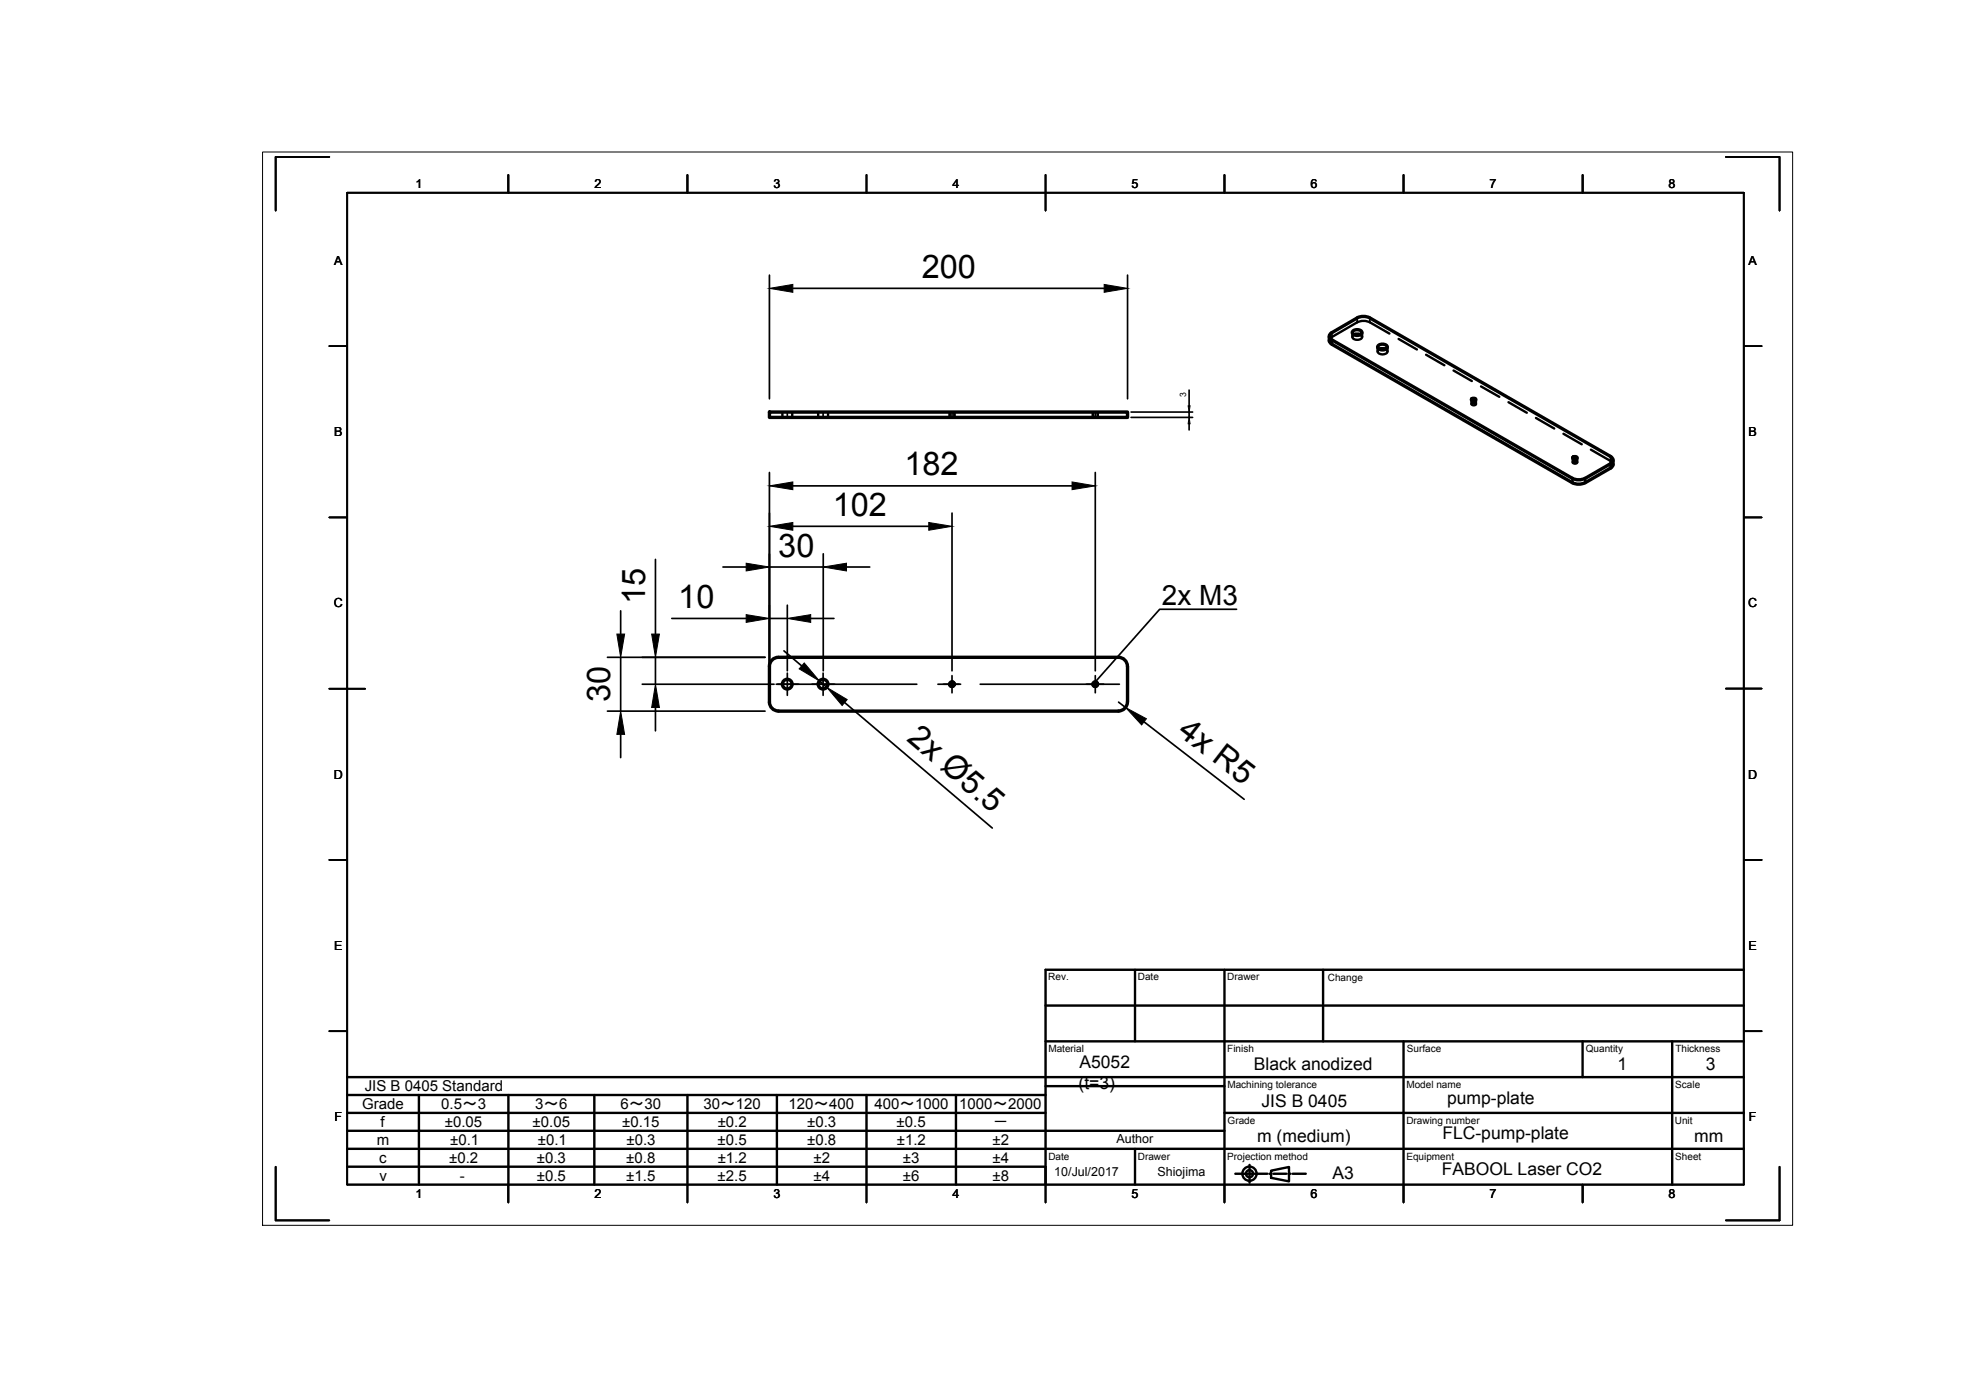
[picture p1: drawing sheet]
<svg xmlns="http://www.w3.org/2000/svg" width="297mm" height="210mm" viewBox="0 0 297 210" stroke-linecap="round" stroke-linejoin="round" font-family="sans-serif">
<g fill="none" stroke="#000" stroke-width=".51">
<path d="M199.7 50.5v.7M199.7 51.2l.1 .2 .3 .3 36.1 20.8a2.18 2.18 0 0 0 2 0l4-2.3 .2-.4v-.7M200.1 51.1l36.2 20.8M203.4 49.7a1 1 0 0 1 1.2 .2 .65 .65 0 0 1-1 .5l-.4-.3v-.2zM203.4 50.3l.3-.1 .7 .1M203.9 47.8a2.1 2.1 0 0 1 1.9 0l36.5 21 .1 .3-.1 .3-.3 .3-3.8 2.2M203.9 47.8l-4.1 2.4-.1 .3 .1 .3 .3 .3M207.2 51.8a1 1 0 0 1 1.2 .2 .65 .65 0 0 1-1 .5l-.4-.2v-.3zM207.3 52.5l.2-.1 .7 .1M221.2 59.9a.43 .43 0 0 1 .6 .1 .4 .4 0 0 1-.7 0zM115.6 61.9h53.8v.8h-53.8zM236.2 71.9a2.1 2.1 0 0 0 1.9 0"/>
<path d="M236.4 68.7a.43 .43 0 0 1 .6 .1 .4 .4 0 0 1-.7 0zM115.6 105.5a1.34 1.34 0 0 0 1.3 1.3M115.6 105.5v-5.4a1.34 1.34 0 0 1 1.4-1.3h51a1.34 1.34 0 0 1 1.4 1.3v5.4M117 106.8h51.1M169.4 105.5a1.34 1.34 0 0 1-1.4 1.3"/>
<circle cx="118.3" cy="102.8" r=".73"/>
<circle cx="123.7" cy="102.8" r=".73"/>
<circle cx="143" cy="102.8" r=".35"/>
<circle cx="164.6" cy="102.8" r=".35"/>
</g>
<g fill="none" stroke="#000" stroke-width=".36">
<path d="M203.2 50v.6M203.4 50.3a.39 .39 0 0 0-.2 .5 .39 .39 0 0 0 .5 .2 .65 .65 0 0 0 .9-.5l-.2-.2M204.7 50v.6M207 52.2v.6M207.3 52.5a.37 .37 0 0 0-.3 .4 .37 .37 0 0 0 .4 .3 .64 .64 0 0 0 1-.5l-.2-.2M208.5 52.2v.6M208.8 50.1l-3-1.7a2.25 2.25 0 0 0-1.9 0l-3.9 2.3-.3 .5M210.1 50.9l2.8 1.6M214.3 53.3l2.7 1.6M218.4 55.7l2.7 1.6M222.5 58.1l2.8 1.5M117.6 61.9v.8"/>
<path d="M119 61.9v.8M122.9 61.9v.8M124.4 61.9v.8M142.7 61.9v.8M143.4 61.9v.8M164.2 61.9v.8M164.9 61.9v.8M221.1 60v.7M221.1 60.6a.32 .32 0 0 1 .4-.1 .32 .32 0 0 1 .2 .3l-.4 .1-.2-.2zM221.8 60v.7M226.6 60.4l2.8 1.6M230.8 62.8l2.7 1.6"/>
<path d="M234.9 65.2l2.8 1.6M236.3 68.8v.7M236.3 69.4a.32 .32 0 0 1 .4-.2 .32 .32 0 0 1 .2 .4h-.4h-.2zM237 68.8v.7M239 67.6l3.1 1.7 .3 .5"/>
</g>
<path d="M200.1 50v.6M203.9 47.8v.6M205.8 47.8v.6M142.6 61.9v.8M143.5 61.9v.8M164.1 61.9v.8M165 61.9v.8M242 68.6v.7" fill="none" stroke="#000" stroke-width=".25"/>
<path d="M200.1 51.1v.6M236.3 71.9v.6M238.2 71.9v.6M242 69.7v.6M143.1 102.4a.41 .41 0 0 1 .3 .5 .41 .41 0 0 1-.4 .3 .41 .41 0 0 1-.4-.5M164.6 102.4a.41 .41 0 0 1 .4 .5 .41 .41 0 0 1-.5 .3 .41 .41 0 0 1-.4-.5" fill="none" stroke="#000" stroke-width=".36"/>
<!-- layer: Border -->
<g fill="none" stroke="#000" stroke-width=".25">
<path d="M41.4 23.6v8v-8h8.1zM52.2 29h209.8v149h-209.8zM76.4 29v-2.7v2.7M76.4 26.3v2.7M103.3 29v-2.7v2.7M103.3 26.3v2.7M130.2 26.3v2.7M157.1 26.3v5.3M184 29v-2.7v2.7M184 26.3v2.7M210.9 29v-2.7v2.7M210.9 26.3v2.7"/>
<path d="M237.8 29v-2.7v2.7M237.8 26.3v2.7M259.3 23.6h8.1v8v-8zM49.5 52h2.7M262 52h2.7M49.5 77.7h2.7M262 77.7h2.7M49.5 103.5h5.4M259.3 103.5h5.4M49.5 129.2h2.7M262 129.2h2.7h-2.7M262 129.2h2.7"/>
<path d="M49.5 154.9h2.7M262 154.9h2.7M41.4 175.3v8.1h8.1M76.4 178v2.7v-2.7M76.4 178v2.7M103.3 178v2.7M130.2 178v2.7M157.1 175.3v5.4M184 178v2.7v-2.7M184 178v2.7M210.9 178v2.7v-2.7M210.9 178v2.7"/>
<path d="M237.8 178v2.7v-2.7M237.8 178v2.7M267.4 175.3v8.1h-8.1"/>
</g>
<!-- layer: TitleBlock -->
<g fill="none" stroke="#000" stroke-width=".36">
<path d="M157.1 156.5h104.9M157.1 151.1h104.9M170.5 145.7v10.8M184 145.7v32.3M198.8 145.7v10.8M210.9 156.5v21.5M237.8 156.5v5.3M251.2 156.5v21.5M262 145.7h-104.9v32.3M52.2 172.6h209.8M52.2 161.8h209.8M52.2 167.2h104.9"/>
<path d="M52.2 169.9h131.8M52.2 175.3h104.9M52.2 164.5h104.9M62.9 164.5v13.5M76.4 164.5v13.5M89.3 164.5v13.5M103.3 164.5v13.5M116.7 164.5v13.5M130.2 164.5v13.5M143.6 164.5v13.5M157.1 163.2h26.9M170.5 172.6v5.4"/>
<path d="M184 167.2h78M185.6 176.4h2M187.7 175v2.7M187.9 176.4h.3M188.5 176.4h1.9M190.7 176.4h.3M191 175.9l2.7-.6v2.2l-2.7-.5zM191.4 176.4h1.9M193.6 176.4h.3M194.2 176.4h2"/>
<circle cx="187.7" cy="176.3" r="1.07"/>
<circle cx="187.7" cy="176.4" r=".54"/>
</g>
<!-- layer: Center Lines -->
<path d="M116.6 102.8h3.4M118.3 101.1v3.4M122 102.8h3.4M123.7 101.1v3.4M141.8 102.8h2.5M143 101.5v2.6M163.3 102.8h2.5M164.6 101.5v2.6" fill="none" stroke="#000" stroke-width=".25"/>
<!-- layer: 0 -->
<g fill="none" stroke="#000" stroke-width=".25">
<path d="M115.6 41.3v18.6M119.1 43.3h46.8M169.4 41.3v18.6M178.7 58.6v2.4M115.6 71v32.5M118.3 61.9v.9M119.1 79.1h20.4M119.1 73h42M123.7 61.9v.9M143 61.9v.9M143 77.1v23.7M164.6 61.9v.9"/>
<path d="M164.6 71v29.8M169.9 62.7h9.3M169.9 61.9h9.3M178.7 61.9v.8M178.7 63.7v.9M91.3 98.8h23.6M93.3 91.8v3.5M93.3 98.8v8M98.5 84.1v11.2M98.5 98.8v4M100.9 92.9h11.2M108.6 85.2h3.5"/>
<path d="M115.6 92.9h2.7M115.6 85.2h8.1M117.8 97.8l2.7 2.3M118.3 90.9v9.9M121.8 92.9h3.5M123.7 83.2v17.6M127.2 85.2h3.5M185.8 91.5h-11.6l-9.5 10.8M91.3 106.8h23.6M93.3 110.3v3.5M96.5 102.8h19.8M98.5 106.3v3.5"/>
<path d="M116.8 102.8h20.9M123.1 102.3l1.1 1M126.9 105.6l22.2 18.8M140.9 102.8h3.2M147.3 102.8h20.9M168.1 105.5l1 .8M171.9 108.5l15 11.6"/>
</g>
<g fill="#000" stroke="#000" stroke-width=".15">
<path d="M115.6 43.3l3.5-.6v1.2zM165.9 42.7l3.5 .6-3.5 .6zM115.6 79.1l3.5-.6v1.2zM115.6 73l3.5-.6v1.2zM139.5 78.5l3.5 .6-3.5 .6zM161.1 72.4l3.5 .6-3.5 .6zM178.7 62.7l.1 1h-.3zM178.5 61h.3l-.1 .9zM92.7 95.3h1.1l-.5 3.5zM97.9 95.3h1.2l-.6 3.5zM112.1 92.4l3.5 .5-3.5 .6zM112.1 84.6l3.5 .6-3.5 .6z"/>
<path d="M120.8 99.6l2.3 2.7-3-1.8zM118.3 92.9l3.5-.5v1.1zM123.7 85.2l3.5-.6v1.2zM93.3 106.8l.5 3.5h-1.1zM98.5 102.8l.6 3.5h-1.2zM124.2 103.3l3.1 1.8-.8 .9zM164.7 102.3l-.1 .2zM169.1 106.3l3.1 1.7-.7 .9z"/>
</g>
<path d="M39.4 22.8h229.9v161.3h-229.9z" fill="none" stroke="#000" stroke-width=".15"/>
<g font-size="4.9">
<text x="138.5" y="41.8">200</text>
<text x="135.9" y="71.4">182</text>
<text x="125.1" y="77.5">102</text>
<text x="116.9" y="83.7">30</text>
<text x="96.9" y="90.8" transform="rotate(-90 96.9 90.8)">15</text>
<text x="101.9" y="91.4">10</text>
<text x="91.7" y="105.5" transform="rotate(-90 91.7 105.5)">30</text>
<text x="136.1" y="111.2" transform="rotate(40 136.1 111.2)">2x Ø5.5</text>
<text x="176.8" y="110.2" transform="rotate(38 176.8 110.2)">4x R5</text>
</g>
<text font-size="4.2" x="174.6" y="90.9">2x M3</text>
<g font-size="2.6">
<text x="162.2" y="160.4">A5052</text>
<text x="188.4" y="160.7">Black anodized</text>
<text x="243" y="160.7">1</text>
<text x="256.3" y="160.7">3</text>
<text x="162" y="163.6">(t=3)</text>
<text x="189.5" y="166.3">JIS B 0405</text>
<text x="217.4" y="165.8">pump-plate</text>
<text x="188.9" y="171.5">m (medium)</text>
<text x="216.7" y="171.1">FLC-pump-plate</text>
<text x="254.6" y="171.5">mm</text>
<text x="200.2" y="177.1">A3</text>
<text x="216.6" y="176.6">FABOOL Laser CO2</text>
</g>
<g font-size="2.3">
<text x="54.4" y="166.7">Grade</text>
<text x="54.8" y="164">JIS B 0405 Standard</text>
<text x="66.3" y="166.7">0.5～3</text>
<text x="80.4" y="166.7">3～6</text>
<text x="93.3" y="166.7">6～30</text>
<text x="105.7" y="166.7">30～120</text>
<text x="118.5" y="166.7">120～400</text>
<text x="131.4" y="166.7">400～1000</text>
<text x="144.1" y="166.7">1000～2000</text>
<text x="56.6" y="172.1">m</text>
<text x="57.2" y="169.4">f</text>
<text x="66.8" y="169.4">±0.05</text>
<text x="67.6" y="172.1">±0.1</text>
<text x="80" y="169.4">±0.05</text>
<text x="80.8" y="172.1">±0.1</text>
<text x="93.5" y="169.4">±0.15</text>
<text x="94.1" y="172.1">±0.3</text>
<text x="107.8" y="172.1">±0.5</text>
<text x="107.8" y="169.4">±0.2</text>
<text x="121.3" y="169.4">±0.3</text>
<text x="121.3" y="172.1">±0.8</text>
<text x="134.7" y="169.4">±0.5</text>
<text x="134.7" y="172.1">±1.2</text>
<text x="149.1" y="172.1">±2</text>
<text x="149.2" y="169.4">－</text>
<text x="57" y="174.8">c</text>
<text x="57" y="177.4">v</text>
<text x="67.5" y="174.8">±0.2</text>
<text x="69.1" y="177.4">-</text>
<text x="80.7" y="174.8">±0.3</text>
<text x="80.7" y="177.4">±0.5</text>
<text x="94.1" y="174.8">±0.8</text>
<text x="94.1" y="177.4">±1.5</text>
<text x="107.8" y="177.4">±2.5</text>
<text x="107.8" y="174.8">±1.2</text>
<text x="122.2" y="174.8">±2</text>
<text x="122.2" y="177.4">±4</text>
<text x="135.7" y="174.8">±3</text>
<text x="135.7" y="177.4">±6</text>
<text x="149.1" y="177.4">±8</text>
<text x="149.1" y="174.8">±4</text>
</g>
<g font-size="1.9">
<text x="62.4" y="28.3">1</text>
<text x="89.3" y="28.3">2</text>
<text x="116.2" y="28.3">3</text>
<text x="143.1" y="28.3">4</text>
<text x="170" y="28.3">5</text>
<text x="196.9" y="28.3">6</text>
<text x="223.8" y="28.3">7</text>
<text x="250.7" y="28.3">8</text>
<text x="50.2" y="39.8">A</text>
<text x="262.7" y="39.8">A</text>
<text x="50.2" y="65.6">B</text>
<text x="262.7" y="65.6">B</text>
<text x="50.2" y="91.3">C</text>
<text x="262.7" y="91.3">C</text>
<text x="50.2" y="117">D</text>
<text x="262.7" y="117">D</text>
<text x="50.2" y="142.7">E</text>
<text x="262.7" y="142.7">E</text>
<text x="50.3" y="168.5">F</text>
<text x="167.8" y="171.8">Author</text>
<text x="262.8" y="168.5">F</text>
<text x="158.4" y="176.7">10/Jul/2017</text>
<text x="170" y="180">5</text>
<text x="173.9" y="176.7">Shiojima</text>
<text x="62.4" y="180">1</text>
<text x="89.3" y="180">2</text>
<text x="116.2" y="180">3</text>
<text x="143.1" y="180">4</text>
<text x="196.9" y="180">6</text>
<text x="223.8" y="180">7</text>
<text x="250.7" y="180">8</text>
</g>
<g font-size="1.5">
<text x="157.5" y="147.3">Rev.</text>
<text x="171" y="147.3">Date</text>
<text x="184.4" y="147.3">Drawer</text>
<text x="199.5" y="147.3">Change</text>
<text x="157.5" y="158.1">Material</text>
<text x="184.4" y="158.1">Finish</text>
<text x="211.4" y="158.1">Surface</text>
<text x="238.3" y="158.1">Quantity</text>
<text x="251.7" y="158.1">Thickness</text>
<text x="184.4" y="163.4">Machining tolerance</text>
<text x="211.3" y="163.4">Model name</text>
<text x="251.7" y="163.5">Scale</text>
<text x="184.4" y="168.8">Grade</text>
<text x="211.3" y="168.8">Drawing number</text>
<text x="251.6" y="168.8">Unit</text>
<text x="157.5" y="174.2">Date</text>
<text x="171" y="174.2">Drawer</text>
<text x="184.4" y="174.2">Projection method</text>
<text x="211.3" y="174.2">Equipment</text>
<text x="251.7" y="174.2">Sheet</text>
</g>
<text font-size="1.3" x="178.2" y="59.7" transform="rotate(-90 178.2 59.7)">3</text>
</svg>
